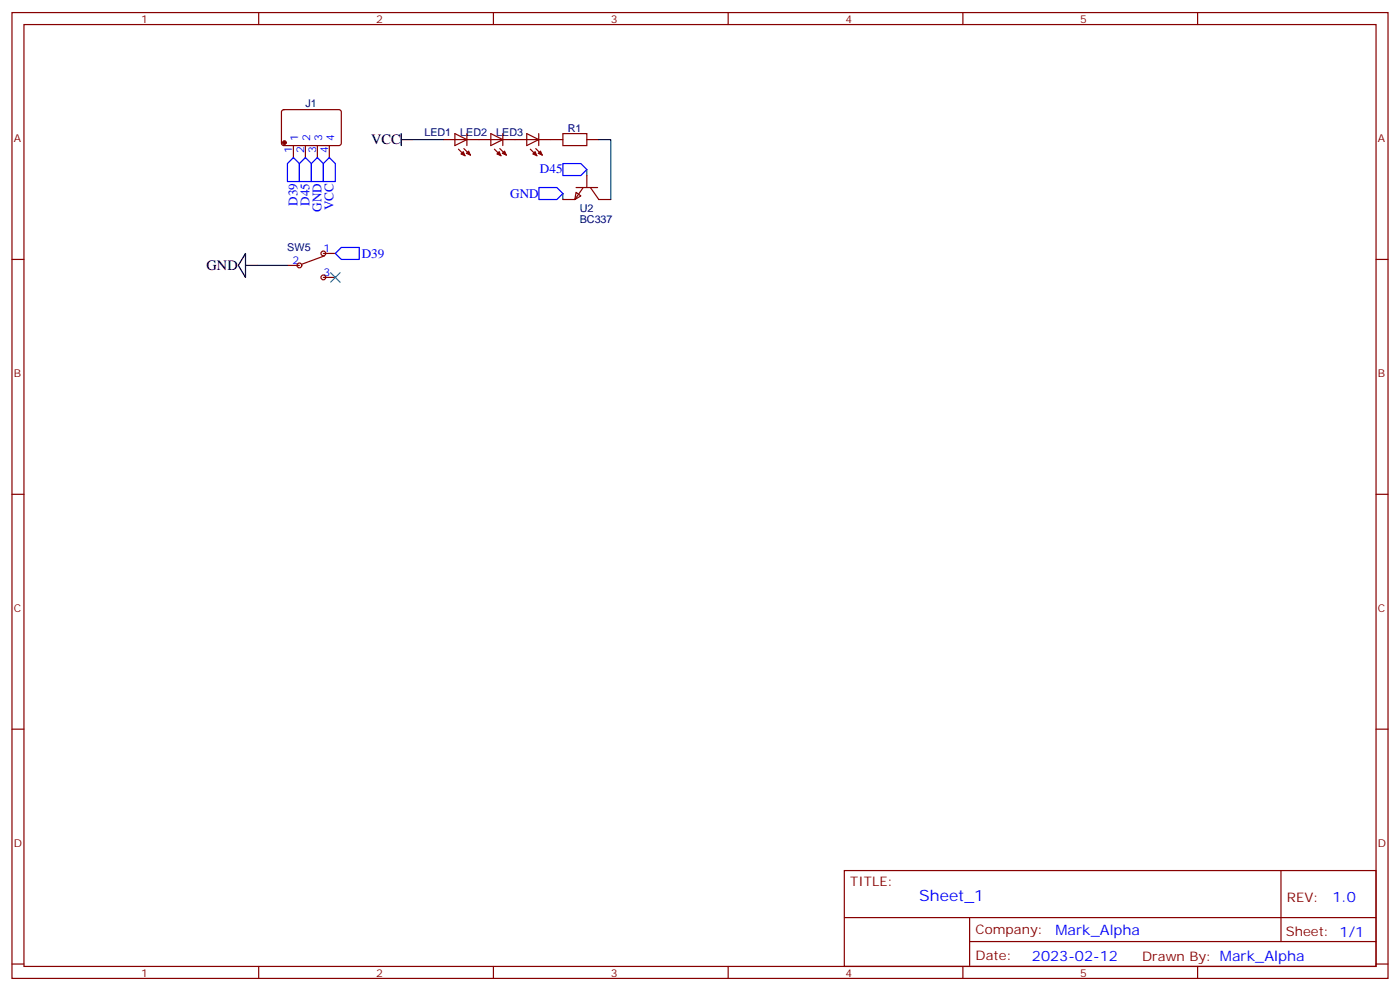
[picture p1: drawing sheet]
<svg xmlns="http://www.w3.org/2000/svg" width="412mm" height="292mm" viewBox="0 0 412 292" stroke-linecap="round" stroke-linejoin="round" font-family="sans-serif">
<g fill="none" stroke="#870000" stroke-width=".35">
<path d="M3.5 3.7h405.4v284.3h-405.4zM7.1 7.2h398.2v277.3h-398.2zM76.2 3.7v3.5M145.3 3.7v3.5M214.5 3.7v3.5M283.6 3.7v3.5M352.8 3.7v3.5M83.1 32.5l.5-.2h16.5l.4 .7v9.4l-.7 .5-16.5-.1-.4-.6v-9.2zM134 39.3l3.5 1.8-3.5 1.8zM137.5 39.3v3.6M144.6 39.3l3.5 1.8-3.5 1.8zM148.1 39.3v3.6"/>
<path d="M155.2 39.3l3.5 1.8-3.5 1.8zM158.7 39.3v3.6M165.8 39.3h7.1v3.6h-7.1zM86.4 42.9v3.5M90 42.9v3.5M93.5 42.9v3.5M97 42.9v3.5M130.5 41.1h7M135.1 43.9l1.9 2M136.6 43.7l2 2M137.6 41.1h10.5M145.6 43.9l2 2"/>
<path d="M147.2 43.7l2 2M148.2 41.1h10.5M156.2 43.9l2 2M157.8 43.7l2 2M158.8 41.1h7M169.7 56.6l1.4 1.1-1.8 1zM169.7 55.2h6.3M171.8 55.2l-2.5 3.5h-3.5M172.9 41.1h3.5M172.9 51.7v3.5M173.9 55.2l2.5 3.5h3.5M3.5 76.4h3.6"/>
<path d="M84.7 78.1h3.5M95.2 74.6h3.6M95.6 75.3l-6.7 2.5M405.3 76.4h3.6M95.2 81.7h3.6M3.5 145.5h3.6M405.3 145.5h3.6M3.5 214.7h3.6M405.3 214.7h3.6M248.7 256.3h156.6v28.2h-156.6zM377.3 256.3v20.9M248.7 270.1h156.5"/>
<path d="M285.6 277.2h119.6M285.6 270.1v14.2M3.5 283.8h3.6M76.2 284.5v3.5M145.3 284.5v3.5M214.5 284.5v3.5M283.6 284.5v3.5M352.8 284.5v3.5M405.3 283.8h3.6"/>
<circle cx="88.2" cy="78.1" r=".71"/>
<circle cx="95.3" cy="74.6" r=".71"/>
<circle cx="95.3" cy="81.7" r=".71"/>
</g>
<circle cx="83.8" cy="42" r=".53" fill="#870000" stroke="#870000" stroke-width=".35"/>
<path d="M118.2 39.3v3.6M118.2 41.1h3.5M72.3 74.6v7.1l-2.1-3.6zM72.3 78.1h3.5" fill="none" stroke="#000" stroke-width=".35"/>
<path d="M97.4 80.3l2.8 2.8M100.2 80.3l-2.8 2.8" fill="none" stroke="#3c3" stroke-width=".35"/>
<path d="M86.4 46.4l1.8 1.8v5.2h-3.5v-5.2zM90 46.4l1.7 1.8v5.2h-3.5v-5.2zM93.5 46.4l1.7 1.8v5.2h-3.5v-5.2zM95.2 48.2l1.8-1.8 1.8 1.8v5.2h-3.6zM158.7 55.2h5.3l1.8 1.8-1.8 1.7h-5.3zM165.8 48.2h5.3l1.8 1.7-1.8 1.8h-5.3zM98.8 74.6l1.7-1.8h5.3v3.6h-5.3z" fill="none" stroke="#00f" stroke-width=".35"/>
<g fill="#870000" stroke="#870000" stroke-width=".29">
<path d="M156.9 45.3l.7-.7 .6 1.3z"/>
<path d="M158.5 45.2l.7-.7 .6 1.2z"/>
<path d="M146.3 45.3l.8-.7 .5 1.3z"/>
<path d="M147.9 45.2l.7-.7 .6 1.2z"/>
<path d="M135.8 45.3l.7-.7 .5 1.3z"/>
<path d="M137.4 45.2l.7-.7 .5 1.2z"/>
</g>
<path d="M121.7 41.1h8.8M165.8 57v1.7M172.9 49.9v1.8M176.4 41.1h3.5v17.6M75.8 78.1h8.9" fill="none" stroke="#008700" stroke-width=".35"/>
<text font-size="4.6" fill="#00f" x="270.8" y="265.3">Sheet_1</text>
<g font-size="4.2">
<text x="109.3" y="42.5">VCC</text>
<text x="60.9" y="79.6">GND</text>
</g>
<g font-size="4.2" fill="#00f">
<text x="392.5" y="265.6">1.0</text>
<text x="310.9" y="275.1">Mark_Alpha</text>
<text x="304" y="282.9">2023-02-12</text>
</g>
<g font-size="3.9" fill="#00f">
<text x="159" y="51.1">D45</text>
<text x="150.3" y="58.2">GND</text>
<text x="87.7" y="60.6" transform="rotate(-90 87.7 60.6)">D39</text>
<text x="91.2" y="60.6" transform="rotate(-90 91.2 60.6)">D45</text>
<text x="94.7" y="62.3" transform="rotate(-90 94.7 62.3)">GND</text>
<text x="98.3" y="61.9" transform="rotate(-90 98.3 61.9)">VCC</text>
<text x="106.5" y="75.9">D39</text>
</g>
<g font-size="3.9" fill="#800">
<text x="250.5" y="260.9">TITLE:</text>
<text x="379.1" y="265.6">REV:</text>
<text x="287.4" y="275.1">Company:</text>
<text x="378.7" y="275.7">Sheet: 1/1</text>
<text x="287.4" y="282.8">Date:</text>
<text x="336.4" y="282.8">Drawn By: Mark_Alpha</text>
</g>
<g font-size="3.2" fill="#800">
<text x="41.6" y="6.7">1</text>
<text x="110.8" y="6.7">2</text>
<text x="179.9" y="6.7">3</text>
<text x="249.1" y="6.7">4</text>
<text x="318.2" y="6.7">5</text>
<text x="4.1" y="41.8">A</text>
<text x="405.9" y="41.8">A</text>
<text x="4.1" y="110.9">B</text>
<text x="405.9" y="110.9">B</text>
<text x="4.1" y="180.1">C</text>
<text x="405.9" y="180.1">C</text>
<text x="4.1" y="249.2">D</text>
<text x="405.9" y="249.2">D</text>
<text x="41.6" y="287.5">1</text>
<text x="110.8" y="287.5">2</text>
<text x="179.9" y="287.5">3</text>
<text x="249.1" y="287.5">4</text>
<text x="318.2" y="287.5">5</text>
</g>
<g font-size="3.2" fill="#000080">
<text x="90" y="31.6">J1</text>
<text x="125" y="40.1">LED1</text>
<text x="135.6" y="40.1">LED2</text>
<text x="146.2" y="40.1">LED3</text>
<text x="167.2" y="38.7">R1</text>
<text x="170.8" y="65.6">BC337</text>
<text x="170.8" y="62.4">U2</text>
<text x="84.6" y="74">SW5</text>
</g>
<g font-size="3.2" fill="#00f">
<text x="87.8" y="41.6" transform="rotate(-90 87.8 41.6)">1</text>
<text x="91.4" y="41.6" transform="rotate(-90 91.4 41.6)">2</text>
<text x="94.9" y="41.6" transform="rotate(-90 94.9 41.6)">3</text>
<text x="98.4" y="41.6" transform="rotate(-90 98.4 41.6)">4</text>
<text x="86.1" y="45.1" transform="rotate(-90 86.1 45.1)">1</text>
<text x="89.6" y="45.1" transform="rotate(-90 89.6 45.1)">2</text>
<text x="93.1" y="45.1" transform="rotate(-90 93.1 45.1)">3</text>
<text x="96.7" y="45.1" transform="rotate(-90 96.7 45.1)">4</text>
<text x="86.2" y="77.8">2</text>
<text x="95.2" y="74.3">1</text>
<text x="95.2" y="81.3">3</text>
</g>
</svg>
